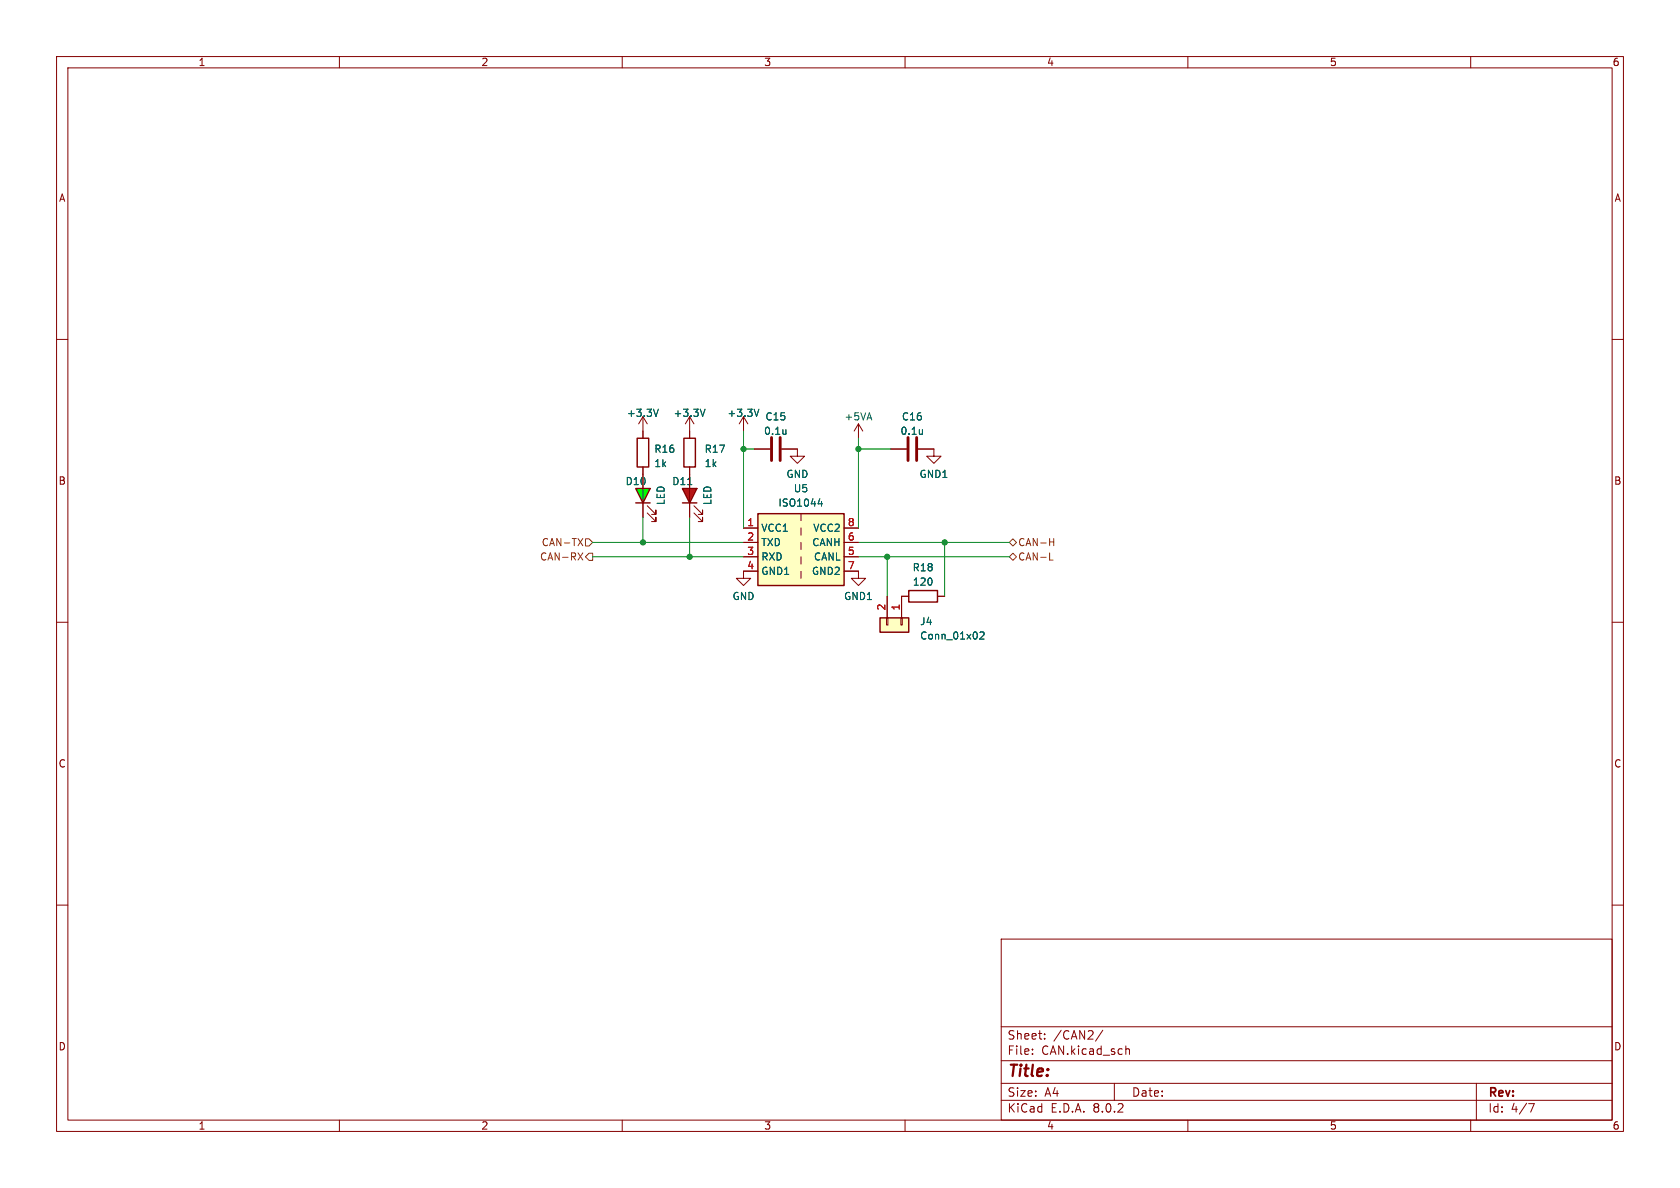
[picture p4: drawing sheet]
<svg xmlns="http://www.w3.org/2000/svg" width="297mm" height="210mm" viewBox="0 0 297 210" stroke-linecap="round" stroke-linejoin="round" font-family="sans-serif">
<g fill="none" stroke="#840000" stroke-width=".18">
<path d="M10 10h277v190h-277zM12 12h273v186h-273zM60 10v2M110 10v2M160 10v2M210 10v2M260 10v2M10 60h2M285 60h2M157.5 79.4h2.8M162.3 79.4h2.8M10 110h2"/>
<path d="M151.8 101v1.2h1.2l-1.2 1.3-1.3-1.3h1.3M285 110h2M10 160h2M285 160h2M177 166h108v32h-108zM60 198v2M110 198v2M160 198v2M177 194.5h108M177 191.5h108M177 187.5h108M177 181.5h108"/>
<path d="M182.5 186.3v.1M182.5 185.5v.1M184.7 183.6v.1M184.7 182.8v.1M195 182.1l-1.3 2M197 191.5v3M199 184.9v1.5M199 185.5l.2-.1 .4 .1 .1 .9M210 198v2M260 198v2M261 191.5v6.5M270.2 195.1h1l-.6 1.5"/>
</g>
<path d="M160.5 77.3v4.1M162.1 77.3v4.1" fill="none" stroke="#840000" stroke-width=".51"/>
<path d="M163.1 75.9v.9M163.1 76.7h-.1" fill="none" stroke="#006464" stroke-width=".18"/>
<path d="M155.6 109.2h5.1v2.6h-5.1z" fill="#ffffc2"/>
<path d="M156.7 109.2h.3v1.3h-.3zM156.8 105.4v3.8M159.3 109.2h.2v1.3h-.2zM159.4 105.4v3.8" fill="none" stroke="#840000" stroke-width=".18"/>
<path d="M155.6 109.2h5.1v2.6h-5.1z" fill="none" stroke="#840000" stroke-width=".25"/>
<path d="M173.3 111.8l.4-.1 .3 .4-.8 .9h.8" fill="none" stroke="#006464" stroke-width=".18"/>
<path d="M112.4 86.4h2.5l-1.2 2.5z" fill="#0f0"/>
<path d="M112.4 86.4h2.5l-1.2 2.5zM112.4 88.9h2.5" fill="none" stroke="#840000" stroke-width=".25"/>
<path d="M165.1 79.4v1.2h1.3l-1.3 1.3-1.3-1.3h1.3M113.7 83.8v7.6M114.4 90.7l1.6 1.5v-.8v.8h-.8M114.4 89.4l1.6 1.5v-.7v.7h-.8" fill="none" stroke="#840000" stroke-width=".18"/>
<path d="M120.6 86.4h2.6l-1.3 2.5z" fill="#f00"/>
<path d="M112.6 77.5h2.1v5.1h-2.1zM120.9 77.5h2v5.1h-2zM120.6 86.4h2.6l-1.3 2.5zM120.6 88.9h2.6M160.7 104.4h5v2h-5z" fill="none" stroke="#840000" stroke-width=".25"/>
<g fill="none" stroke="#840000" stroke-width=".18">
<path d="M113.7 73.7v3.8M113.7 73.7l-.8 1.2M113.7 73.7l.7 1.2M121.9 73.7v3.8M121.9 73.7l-.7 1.2M121.9 73.7l.8 1.2M131.4 73.7l-.7 1.2M131.4 73.7v2.5M131.4 73.7l.8 1.2M133.3 79.4h2.8M138.2 79.4h2.8v1.2h1.2l-1.2 1.3-1.3-1.3h1.3M151.8 74.9l-.8 1.3"/>
<path d="M151.8 74.9v2.6M151.8 74.9l.7 1.3M113.7 82.6v1.2M121.9 82.6v8.8M122.7 90.7l1.5 1.5v-.8v.8h-.8M122.7 89.4l1.5 1.5v-.7v.7h-.8M131.4 101v1.2h1.3l-1.3 1.3-1.2-1.3h1.2M159.4 105.4h1.3M165.7 105.4h1.3"/>
</g>
<path d="M116.4 72.3l-.4 1.3M124.6 72.3l-.4 1.3M134.2 72.3l-.5 1.3M138.9 75.9v.9M138.9 76.7h.1M121.6 85.7h.7" fill="none" stroke="#006464" stroke-width=".18"/>
<path d="M136.4 77.3v4.1M137.9 77.3v4.1" fill="none" stroke="#840000" stroke-width=".51"/>
<path d="M134 90.8h15.2v12.7h-15.2z" fill="#ffffc2"/>
<path d="M134 90.8h15.2v12.7h-15.2z" fill="none" stroke="#840000" stroke-width=".25"/>
<g fill="none" stroke="#840000" stroke-width=".18">
<path d="M113.7 76.2v1.3M121.9 76.2v1.3M133.3 79.4h2.8M138.2 79.4h2.8M157.5 79.4h2.8M162.3 79.4h2.8M113.7 82.6v3.8M113.7 88.9v2.5M121.9 82.6v3.8M121.9 88.9v2.5M131.4 93.3h2.6M131.4 95.9h2.6"/>
<path d="M131.4 98.4h2.6M141.6 90.8v1.3M141.6 93.3v1.3M141.6 95.9v1.3M141.6 98.4v1.3M149.2 93.3h2.6M149.2 95.9h2.6M149.2 98.4h2.6M131.4 101h2.6M141.6 101v1.2M149.2 101h2.6M156.8 105.4v3.8"/>
<path d="M160.7 105.4h-1.3v3.8M165.7 105.4h1.3"/>
</g>
<path d="M116.4 72.3l-.4 1.3M124.6 72.3l-.4 1.3M134.2 72.3l-.5 1.3M138.9 75.9v.9M138.9 76.7h.1M163.1 75.9v.9M163.1 76.7h-.1M121.6 85.7h.7M144.6 89.1h.8M145.2 88.6v.9M173.3 111.8l.4-.1 .3 .4-.8 .9h.8" fill="none" stroke="#006464" stroke-width=".18"/>
<path d="M102.2 95.2l.8 1.3M102.2 97.7l.8 1.3M103 95.2l-.8 1.3M103 97.7l-.8 1.3M103.5 95.3h.6l.7 .6-.7 .6h-.6zM103.5 98.4l.6-.6h.7v1.3h-.7zM178.4 95.9l.7-.6 .6 .6-.6 .6zM178.4 98.4l.7-.6 .6 .6-.6 .7zM185.6 95.8h.7M185.6 99h.6M186.3 95.2v1.3" fill="none" stroke="#725600" stroke-width=".18"/>
<path d="M131.4 79.4h1.9M131.4 76.2v17.1M151.8 77.5v15.8M151.8 79.4h5.7M104.8 98.4h26.6M104.8 95.9h26.6M113.7 91.4v4.5M121.9 91.4v7M151.8 98.4h26.6M151.8 95.9h26.6M156.8 98.4v7M167 95.9v9.5" fill="none" stroke="#009600" stroke-width=".18"/>
<g fill="#009600" stroke="#009600" stroke-width=".18">
<circle cx="167" cy="95.9" r=".46"/>
<circle cx="156.8" cy="98.4" r=".46"/>
<circle cx="151.8" cy="79.4" r=".46"/>
<circle cx="113.7" cy="95.9" r=".46"/>
<circle cx="121.9" cy="98.4" r=".46"/>
<circle cx="131.4" cy="79.4" r=".46"/>
</g>
<text font-size="2.8" fill="#840000" x="178" y="190.9">Title:</text>
<g font-size="2.1" fill="#840000">
<text x="178" y="184">Sheet:</text>
<text x="186.2" y="184">/CAN2/</text>
<text x="178" y="186.7">File:</text>
<text x="184.1" y="186.7">CAN.kicad_sch</text>
<text x="178" y="196.9">KiCad</text>
<text x="178" y="194.1">Size:</text>
<text x="184.7" y="194.1">A4</text>
<text x="185.7" y="196.9">E.D.A.</text>
<text x="193.3" y="196.9">8.0.2</text>
<text x="200" y="194.1">Date:</text>
<text x="263" y="194.3">Rev:</text>
<text x="263" y="196.9">Id:</text>
<text x="267.1" y="196.9">4/7</text>
</g>
<g font-size="1.8" fill="#840000">
<text x="35" y="11.9">1</text>
<text x="85" y="11.9">2</text>
<text x="135" y="11.9">3</text>
<text x="185" y="11.9">4</text>
<text x="235" y="11.9">5</text>
<text x="285" y="11.9">6</text>
<text x="10.3" y="35.9">A</text>
<text x="285.3" y="35.9">A</text>
<text x="10.3" y="85.9">B</text>
<text x="285.3" y="85.9">B</text>
<text x="10.3" y="135.9">C</text>
<text x="285.3" y="135.9">C</text>
<text x="10.3" y="185.9">D</text>
<text x="285.3" y="185.9">D</text>
<text x="35" y="199.9">1</text>
<text x="85" y="199.9">2</text>
<text x="135" y="199.9">3</text>
<text x="185" y="199.9">4</text>
<text x="235" y="199.9">5</text>
<text x="285" y="199.9">6</text>
</g>
<g font-size="1.8" fill="#006464">
<text x="110.7" y="73.9">+3.3V</text>
<text x="119" y="73.9">+3.3V</text>
<text x="128.5" y="73.9">+3.3V</text>
<text x="135" y="77.1">0.1u</text>
<text x="135.2" y="74.5">C15</text>
<text x="149.2" y="74.5">+5VA</text>
<text x="159.1" y="77.1">0.1u</text>
<text x="159.3" y="74.5">C16</text>
<text x="115.6" y="80.2">R16</text>
<text x="115.6" y="82.8">1k</text>
<text x="124.5" y="80.2">R17</text>
<text x="124.5" y="82.8">1k</text>
<text x="110.5" y="86">D10</text>
<text x="117.7" y="89.4" transform="rotate(-90 117.7 89.4)">LED</text>
<text x="118.8" y="86">D11</text>
<text x="126" y="89.4" transform="rotate(-90 126 89.4)">LED</text>
<text x="137.5" y="89.8">ISO1044</text>
<text x="138.9" y="84.7">GND</text>
<text x="140.2" y="87.2">U5</text>
<text x="162.5" y="84.7">GND1</text>
<text x="134.5" y="94.2">VCC1</text>
<text x="143.7" y="94.2">VCC2</text>
<text x="134.5" y="96.7">TXD</text>
<text x="134.5" y="99.3">RXD</text>
<text x="134.5" y="101.8">GND1</text>
<text x="143.4" y="101.8">GND2</text>
<text x="143.5" y="96.7">CANH</text>
<text x="143.8" y="99.3">CANL</text>
<text x="161.2" y="101.2">R18</text>
<text x="129.4" y="106.3">GND</text>
<text x="149.1" y="106.3">GND1</text>
<text x="161.3" y="103.7">120</text>
<text x="162.6" y="110.7">J4</text>
<text x="162.6" y="113.3">Conn_01x02</text>
</g>
<g font-size="1.8" fill="#a90000">
<text x="132" y="93.1">1</text>
<text x="132" y="95.6">2</text>
<text x="149.8" y="95.6">6</text>
<text x="149.8" y="93.1">8</text>
<text x="132" y="98.2">3</text>
<text x="132" y="100.7">4</text>
<text x="149.8" y="98.2">5</text>
<text x="149.8" y="100.7">7</text>
<text x="156.6" y="108" transform="rotate(-90 156.6 108)">2</text>
<text x="159.1" y="108" transform="rotate(-90 159.1 108)">1</text>
</g>
<g font-size="1.8" fill="#725600">
<text x="95.4" y="99.3">CAN-RX</text>
<text x="95.7" y="96.7">CAN-TX</text>
<text x="179.9" y="96.7">CAN-H</text>
<text x="179.9" y="99.3">CAN-L</text>
</g>
</svg>
